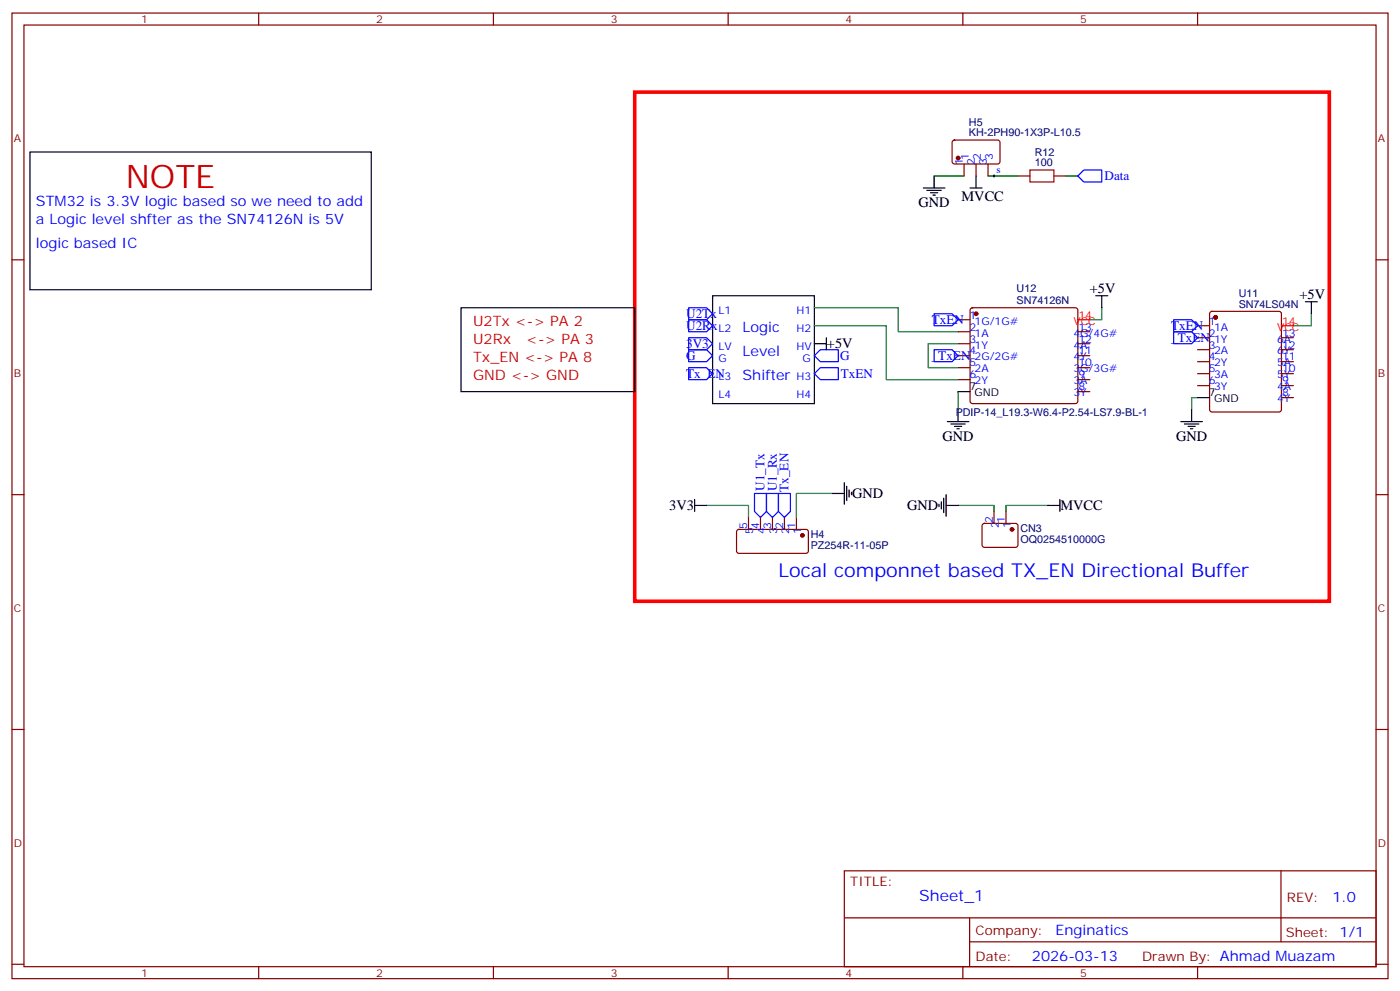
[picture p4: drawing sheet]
<svg xmlns="http://www.w3.org/2000/svg" width="412mm" height="292mm" viewBox="0 0 412 292" stroke-linecap="round" stroke-linejoin="round" font-family="sans-serif">
<g fill="none" stroke="#870000" stroke-width=".35">
<path d="M3.5 3.8h405.4v284.4h-405.4zM7.1 7.4h398.2v277.3h-398.2zM76.2 3.8v3.6M145.3 3.8v3.6M214.5 3.8v3.6M283.6 3.8v3.6M352.8 3.8v3.6M280.7 41.4l.5-.2 12.9 .1 .5 .6-.1 6-.6 .4-13-.1-.4-.6v-5.7zM284 48.3v3.5M287.5 48.3v3.5M291 48.3v3.5M299.9 51.8h3.5"/>
<path d="M310.4 51.8h3.6M3.5 76.5h3.6M405.3 76.5h3.6M282.2 94.2h3.6M282.2 97.7h3.6M286 90.8l.5-.2h30.3l.5 .2 .2 .5v26.8l-.2 .5-.5 .3h-30.3l-.5-.3-.2-.5v-26.8zM317.5 97.7h3.5M352.8 95.9h3.5M352.8 99.4h3.5M356.5 91.9l.5-.2h19.8l.5 .2 .2 .5v28.2l-.3 .5-.4 .2h-19.8l-.5-.2-.2-.5v-28.2zM377.5 99.4h3.5M282.2 101.2h3.6"/>
<path d="M282.2 104.7h3.6M282.2 108.3h3.6M282.2 111.8h3.6M317.5 101.2h3.5M317.5 104.7h3.5M317.5 108.3h3.5M317.5 111.8h3.5M317.5 115.3h3.5M352.8 103h3.5M352.8 106.5h3.5M352.8 110h3.5M352.8 113.6h3.5"/>
<path d="M377.5 103h3.5M377.5 106.5h3.5M377.5 110h3.5M377.5 113.6h3.5M377.5 117.1h3.5M3.5 145.7h3.6M217.2 156.1l.5-.2h20l.4 .7v5.9l-.7 .4h-20l-.4-.7v-5.6zM220.5 152.4v3.5M224 152.4v3.5M227.5 152.4v3.5M231.1 152.4v3.5M234.6 152.4v3.5"/>
<path d="M289.5 154.3l.5-.2 9.4 .1 .5 .6-.1 6-.6 .4-9.5-.1-.4-.6v-5.7zM292.8 150.6v3.5M296.3 150.6v3.5M405.3 145.7h3.6M3.5 214.8h3.6M405.3 214.8h3.6M248.7 256.4h156.6v28.3h-156.6zM377.3 256.5v20.8M248.7 270.3h156.5M285.6 277.3h119.6M285.6 270.3v14.1M3.5 284h3.6"/>
<path d="M76.2 284.7v3.5M145.3 284.7v3.5M214.5 284.7v3.5M283.6 284.7v3.5M352.8 284.7v3.5M405.3 284h3.6"/>
</g>
<g fill="none" stroke="#008700" stroke-width=".35">
<path d="M275.2 51.8h8.8M291 51.8h8.9M314 51.8h3.5M239.9 90.6h24.7v7.1h17.6M239.9 95.9h21.2v15.9h21.1M324.6 90.6v3.6h-3.6M386.3 92.4v3.5h-5.3M282.2 101.2h-8.8v7.1h8.8M282.2 115.3v5.3M352.8 117.1h-1.8v3.5M208.1 148.8h12.4v3.6M245.2 145.3h-10.6v7.1"/>
<path d="M282.2 148.8h10.6v1.8M308.7 148.8h-12.4v1.8"/>
</g>
<g fill="#870000" stroke="#870000" stroke-width=".35">
<circle cx="358.1" cy="93.5" r=".53"/>
<circle cx="236.4" cy="157.7" r=".53"/>
<circle cx="298.1" cy="155.9" r=".53"/>
<circle cx="282.2" cy="46.5" r=".53"/>
<circle cx="287.5" cy="92.4" r=".53"/>
</g>
<g fill="none" stroke="#000" stroke-width=".35">
<path d="M8.8 44.8h100.6v40.5h-100.6zM272 55.4h6.3M273 56.1h4.3M274.1 56.8h2.1M274.8 57.5h.7M275.2 51.8v3.6M285.8 55.4h3.5M287.5 51.8v3.6M135.8 90.6h51.2v24.7h-51.2zM209.9 87.1h30v31.8h-30zM243.4 99.4v3.6M322.8 87.1h3.5"/>
<path d="M324.6 87.1v3.5M384.5 88.9h3.6M386.3 88.9v3.5M239.9 101.2h3.5M282.2 115.3h3.6M352.8 117.1h3.5M279 124.1h6.4M280.1 124.8h4.2M281.2 125.6h2.1M281.9 126.3h.7M282.2 120.6v3.5M347.8 124.1h6.4"/>
<path d="M348.9 124.8h4.2M350 125.6h2.1M350.7 126.3h.7M351 120.6v3.5M204.6 148.8h3.5M204.6 147.1v3.5M245.2 145.3h3.5M248.7 142.1v6.4M249.4 143.2v4.2M250.1 144.3v2.1M250.8 145v.7M276.6 148.5v.7"/>
<path d="M277.3 147.8v2.1M278 146.7v4.3M278.7 148.8h3.5M278.7 145.7v6.3M308.7 148.8h3.5M312.2 147.1v3.5"/>
</g>
<path d="M317.5 94.2h3.5M377.5 95.9h3.5" fill="none" stroke="#f00" stroke-width=".35"/>
<path d="M292.5 51.8h.7M292.8 51.5v.7" fill="none" stroke="#000" stroke-width=".29"/>
<path d="M303.4 50.1h7v3.5h-7z" fill="none" stroke="#a10000" stroke-width=".35"/>
<path d="M187 27.1h204.6v150h-204.6z" fill="none" stroke="#f00" stroke-width="1.1"/>
<g fill="none" stroke="#00f" stroke-width=".35">
<path d="M317.5 51.8l1.8-1.7h5.3v3.5h-5.3zM202.8 99.4h5.3l1.8 1.8-1.8 1.8h-5.3zM202.8 94.2h5.3l1.8 1.7-1.8 1.8h-5.3zM202.8 90.6h5.3l1.8 1.8-1.8 1.8h-5.3zM275.2 92.4h5.3l1.7 1.8-1.7 1.7h-5.3zM345.7 97.7h5.3l1.8 1.7-1.8 1.8h-5.3zM345.7 94.2h5.3l1.8 1.7-1.8 1.8h-5.3zM202.8 103h5.3l1.8 1.7-1.8 1.8h-5.3zM202.8 108.3h5.3l1.8 1.7-1.8 1.8h-5.3zM239.9 104.7l1.8-1.7h5.2v3.5h-5.2zM241.7 108.3h5.2v3.5h-5.2l-1.8-1.8zM275.2 103h5.3l1.7 1.7-1.7 1.8h-5.3z"/>
<path d="M222.2 145.3h3.6v5.3l-1.8 1.8-1.8-1.8zM225.8 145.3h3.5v5.3l-1.8 1.8-1.7-1.8zM229.3 145.3h3.5v5.3l-1.7 1.8-1.8-1.8z"/>
</g>
<text font-size="9.5" fill="#c00" x="37" y="55.4">NOTE</text>
<text font-size="5.6" fill="#00f" x="229.3" y="170">Local componnet based TX_EN Directional Buffer</text>
<text font-size="4.6" fill="#00f" x="270.8" y="265.5">Sheet_1</text>
<g font-size="4.2">
<text x="283.2" y="59.3">MVCC</text>
<text x="270.6" y="61">GND</text>
<text x="321" y="86.4">+5V</text>
<text x="382.8" y="88.2">+5V</text>
<text x="243.6" y="102.6">+5V</text>
<text x="277.6" y="129.8">GND</text>
<text x="346.4" y="129.8">GND</text>
<text x="251" y="146.8">GND</text>
<text x="197.1" y="150.3">3V3</text>
<text x="267.2" y="150.3">GND</text>
<text x="312.4" y="150.3">MVCC</text>
</g>
<g font-size="4.2" fill="#00f">
<text x="10.6" y="60.6">STM32 is 3.3V logic based so we need to add</text>
<text x="10.6" y="65.9">a Logic level shfter as the SN74126N is 5V</text>
<text x="10.6" y="73">logic based IC</text>
<text x="218.7" y="97.7">Logic</text>
<text x="218.7" y="104.7">Level</text>
<text x="218.7" y="111.8">Shifter</text>
<text x="392.5" y="265.7">1.0</text>
<text x="310.9" y="275.3">Enginatics</text>
<text x="304" y="283.1">2026-03-13</text>
</g>
<g font-size="4.2" fill="#c00">
<text x="139.3" y="95.9">U2Tx &lt;-&gt; PA 2</text>
<text x="139.3" y="101.2">U2Rx</text>
<text x="155" y="101.2">&lt;-&gt; PA 3</text>
<text x="139.3" y="106.5">Tx_EN &lt;-&gt; PA 8</text>
<text x="139.3" y="111.8">GND &lt;-&gt; GND</text>
</g>
<g font-size="3.9" fill="#00f">
<text x="325.4" y="53">Data</text>
<text x="202.1" y="93.6">U2Tx</text>
<text x="274.5" y="95.4">TxEN</text>
<text x="202.1" y="97.1">U2Rx</text>
<text x="345" y="100.7">_TxEN</text>
<text x="345" y="97.1">TxEN</text>
<text x="202.1" y="102.4">3V3</text>
<text x="202.1" y="106">G</text>
<text x="247.5" y="106">G</text>
<text x="274.5" y="106">_TxEN</text>
<text x="202.1" y="111.3">Tx_EN</text>
<text x="247.6" y="111.3">TxEN</text>
<text x="225.2" y="144.5" transform="rotate(-90 225.2 144.5)">U1_Tx</text>
<text x="228.8" y="144.6" transform="rotate(-90 228.8 144.6)">U1_Rx</text>
<text x="232.3" y="144.8" transform="rotate(-90 232.3 144.8)">Tx_EN</text>
</g>
<g font-size="3.9" fill="#800">
<text x="250.5" y="261">TITLE:</text>
<text x="379.1" y="265.7">REV:</text>
<text x="287.4" y="275.2">Company:</text>
<text x="378.7" y="275.8">Sheet: 1/1</text>
<text x="287.4" y="282.9">Date:</text>
<text x="336.4" y="283">Drawn By: Ahmad Muazam</text>
</g>
<g font-size="3.2" fill="#800">
<text x="41.6" y="6.8">1</text>
<text x="110.8" y="6.8">2</text>
<text x="179.9" y="6.8">3</text>
<text x="249.1" y="6.8">4</text>
<text x="318.2" y="6.8">5</text>
<text x="4.1" y="41.9">A</text>
<text x="405.9" y="41.9">A</text>
<text x="4.1" y="111.1">B</text>
<text x="405.9" y="111.1">B</text>
<text x="4.1" y="180.2">C</text>
<text x="405.9" y="180.2">C</text>
<text x="4.1" y="249.4">D</text>
<text x="405.9" y="249.4">D</text>
<text x="41.6" y="287.7">1</text>
<text x="110.8" y="287.7">2</text>
<text x="179.9" y="287.7">3</text>
<text x="249.1" y="287.7">4</text>
<text x="318.2" y="287.7">5</text>
</g>
<g font-size="3.2" fill="#000080">
<text x="285.4" y="40.2">KH-2PH90-1X3P-L10.5</text>
<text x="285.4" y="37.1">H5</text>
<text x="304.8" y="45.9">R12</text>
<text x="304.8" y="49">100</text>
<text x="299.5" y="89.4">SN74126N</text>
<text x="299.5" y="86.1">U12</text>
<text x="364.9" y="87.5">U11</text>
<text x="364.9" y="90.6">SN74LS04N</text>
<text x="281.5" y="122.4">PDIP-14_L19.3-W6.4-P2.54-LS7.9-BL-1</text>
<text x="238.8" y="161.7">PZ254R-11-05P</text>
<text x="238.8" y="158.4">H4</text>
<text x="300.6" y="159.8">OQ0254510000G</text>
<text x="300.6" y="156.7">CN3</text>
</g>
<g font-size="3.2" fill="#00f">
<text x="285.4" y="47" transform="rotate(-90 285.4 47)">1</text>
<text x="288.9" y="47" transform="rotate(-90 288.9 47)">2</text>
<text x="292.5" y="47" transform="rotate(-90 292.5 47)">3</text>
<text x="283.6" y="48.5" transform="rotate(-90 283.6 48.5)">1</text>
<text x="287.2" y="48.5" transform="rotate(-90 287.2 48.5)">2</text>
<text x="290.7" y="48.5" transform="rotate(-90 290.7 48.5)">3</text>
<text x="293.5" y="50.9">s</text>
<text x="211.7" y="92.4">L1</text>
<text x="234.6" y="92.4">H1</text>
<text x="285.6" y="93.8">1</text>
<text x="287.1" y="95.6">1G/1G#</text>
<text x="356.1" y="95.6">1</text>
<text x="211.7" y="97.7">L2</text>
<text x="234.6" y="97.7">H2</text>
<text x="285.6" y="97.3">2</text>
<text x="285.6" y="100.9">3</text>
<text x="287.1" y="99.1">1A</text>
<text x="316.2" y="99.1">4G/4G#</text>
<text x="317.7" y="100.9">12</text>
<text x="317.7" y="97.3">13</text>
<text x="356.1" y="99.1">2</text>
<text x="357.6" y="97.3">1A</text>
<text x="357.6" y="100.9">1Y</text>
<text x="376.2" y="100.9">6A</text>
<text x="377.6" y="99.1">13</text>
<text x="211.7" y="103">LV</text>
<text x="211.7" y="106.5">G</text>
<text x="234.6" y="103">HV</text>
<text x="236.4" y="106.5">G</text>
<text x="285.6" y="104.4">4</text>
<text x="285.6" y="107.9">5</text>
<text x="287.1" y="102.6">1Y</text>
<text x="287.1" y="106.2">2G/2G#</text>
<text x="316.2" y="106.2">4Y</text>
<text x="316.2" y="102.6">4A</text>
<text x="317.7" y="107.9">10</text>
<text x="317.7" y="104.4">11</text>
<text x="356.1" y="102.6">3</text>
<text x="356.1" y="106.2">4</text>
<text x="357.6" y="104.4">2A</text>
<text x="357.6" y="107.9">2Y</text>
<text x="376.2" y="107.9">5A</text>
<text x="376.2" y="104.4">6Y</text>
<text x="377.6" y="106.2">11</text>
<text x="377.6" y="102.6">12</text>
<text x="211.7" y="111.8">L3</text>
<text x="234.6" y="111.8">H3</text>
<text x="285.6" y="111.4">6</text>
<text x="287.1" y="109.7">2A</text>
<text x="287.1" y="113.2">2Y</text>
<text x="316.2" y="113.2">3A</text>
<text x="316.2" y="109.7">3G/3G#</text>
<text x="317.7" y="111.4">9</text>
<text x="356.1" y="109.7">5</text>
<text x="356.1" y="113.2">6</text>
<text x="357.6" y="111.4">3A</text>
<text x="376.2" y="111.4">5Y</text>
<text x="377.6" y="113.2">9</text>
<text x="377.6" y="109.7">10</text>
<text x="211.7" y="117.1">L4</text>
<text x="234.6" y="117.1">H4</text>
<text x="316.2" y="116.7">3Y</text>
<text x="317.7" y="115">8</text>
<text x="357.6" y="115">3Y</text>
<text x="376.2" y="118.5">4Y</text>
<text x="376.2" y="115">4A</text>
<text x="377.6" y="116.7">8</text>
<text x="220.1" y="155.7" transform="rotate(-90 220.1 155.7)">5</text>
<text x="223.7" y="155.7" transform="rotate(-90 223.7 155.7)">4</text>
<text x="227.2" y="155.7" transform="rotate(-90 227.2 155.7)">3</text>
<text x="230.7" y="155.7" transform="rotate(-90 230.7 155.7)">2</text>
<text x="234.2" y="155.7" transform="rotate(-90 234.2 155.7)">1</text>
<text x="292.5" y="154" transform="rotate(-90 292.5 154)">2</text>
<text x="294.2" y="155.4" transform="rotate(-90 294.2 155.4)">2</text>
<text x="296" y="154" transform="rotate(-90 296 154)">1</text>
<text x="297.7" y="155.4" transform="rotate(-90 297.7 155.4)">1</text>
<text x="221.9" y="157.2" transform="rotate(-90 221.9 157.2)">5</text>
<text x="225.4" y="157.2" transform="rotate(-90 225.4 157.2)">4</text>
<text x="229" y="157.2" transform="rotate(-90 229 157.2)">3</text>
<text x="232.5" y="157.2" transform="rotate(-90 232.5 157.2)">2</text>
<text x="236" y="157.2" transform="rotate(-90 236 157.2)">1</text>
</g>
<g font-size="3.2" fill="#f00">
<text x="316.2" y="95.6">VCC</text>
<text x="317.7" y="93.8">14</text>
<text x="377.6" y="95.6">14</text>
<text x="376.2" y="97.3">VCC</text>
</g>
<g font-size="3.2">
<text x="285.6" y="115">7</text>
<text x="287.1" y="116.7">GND</text>
<text x="356.1" y="116.7">7</text>
<text x="357.6" y="118.5">GND</text>
</g>
</svg>
